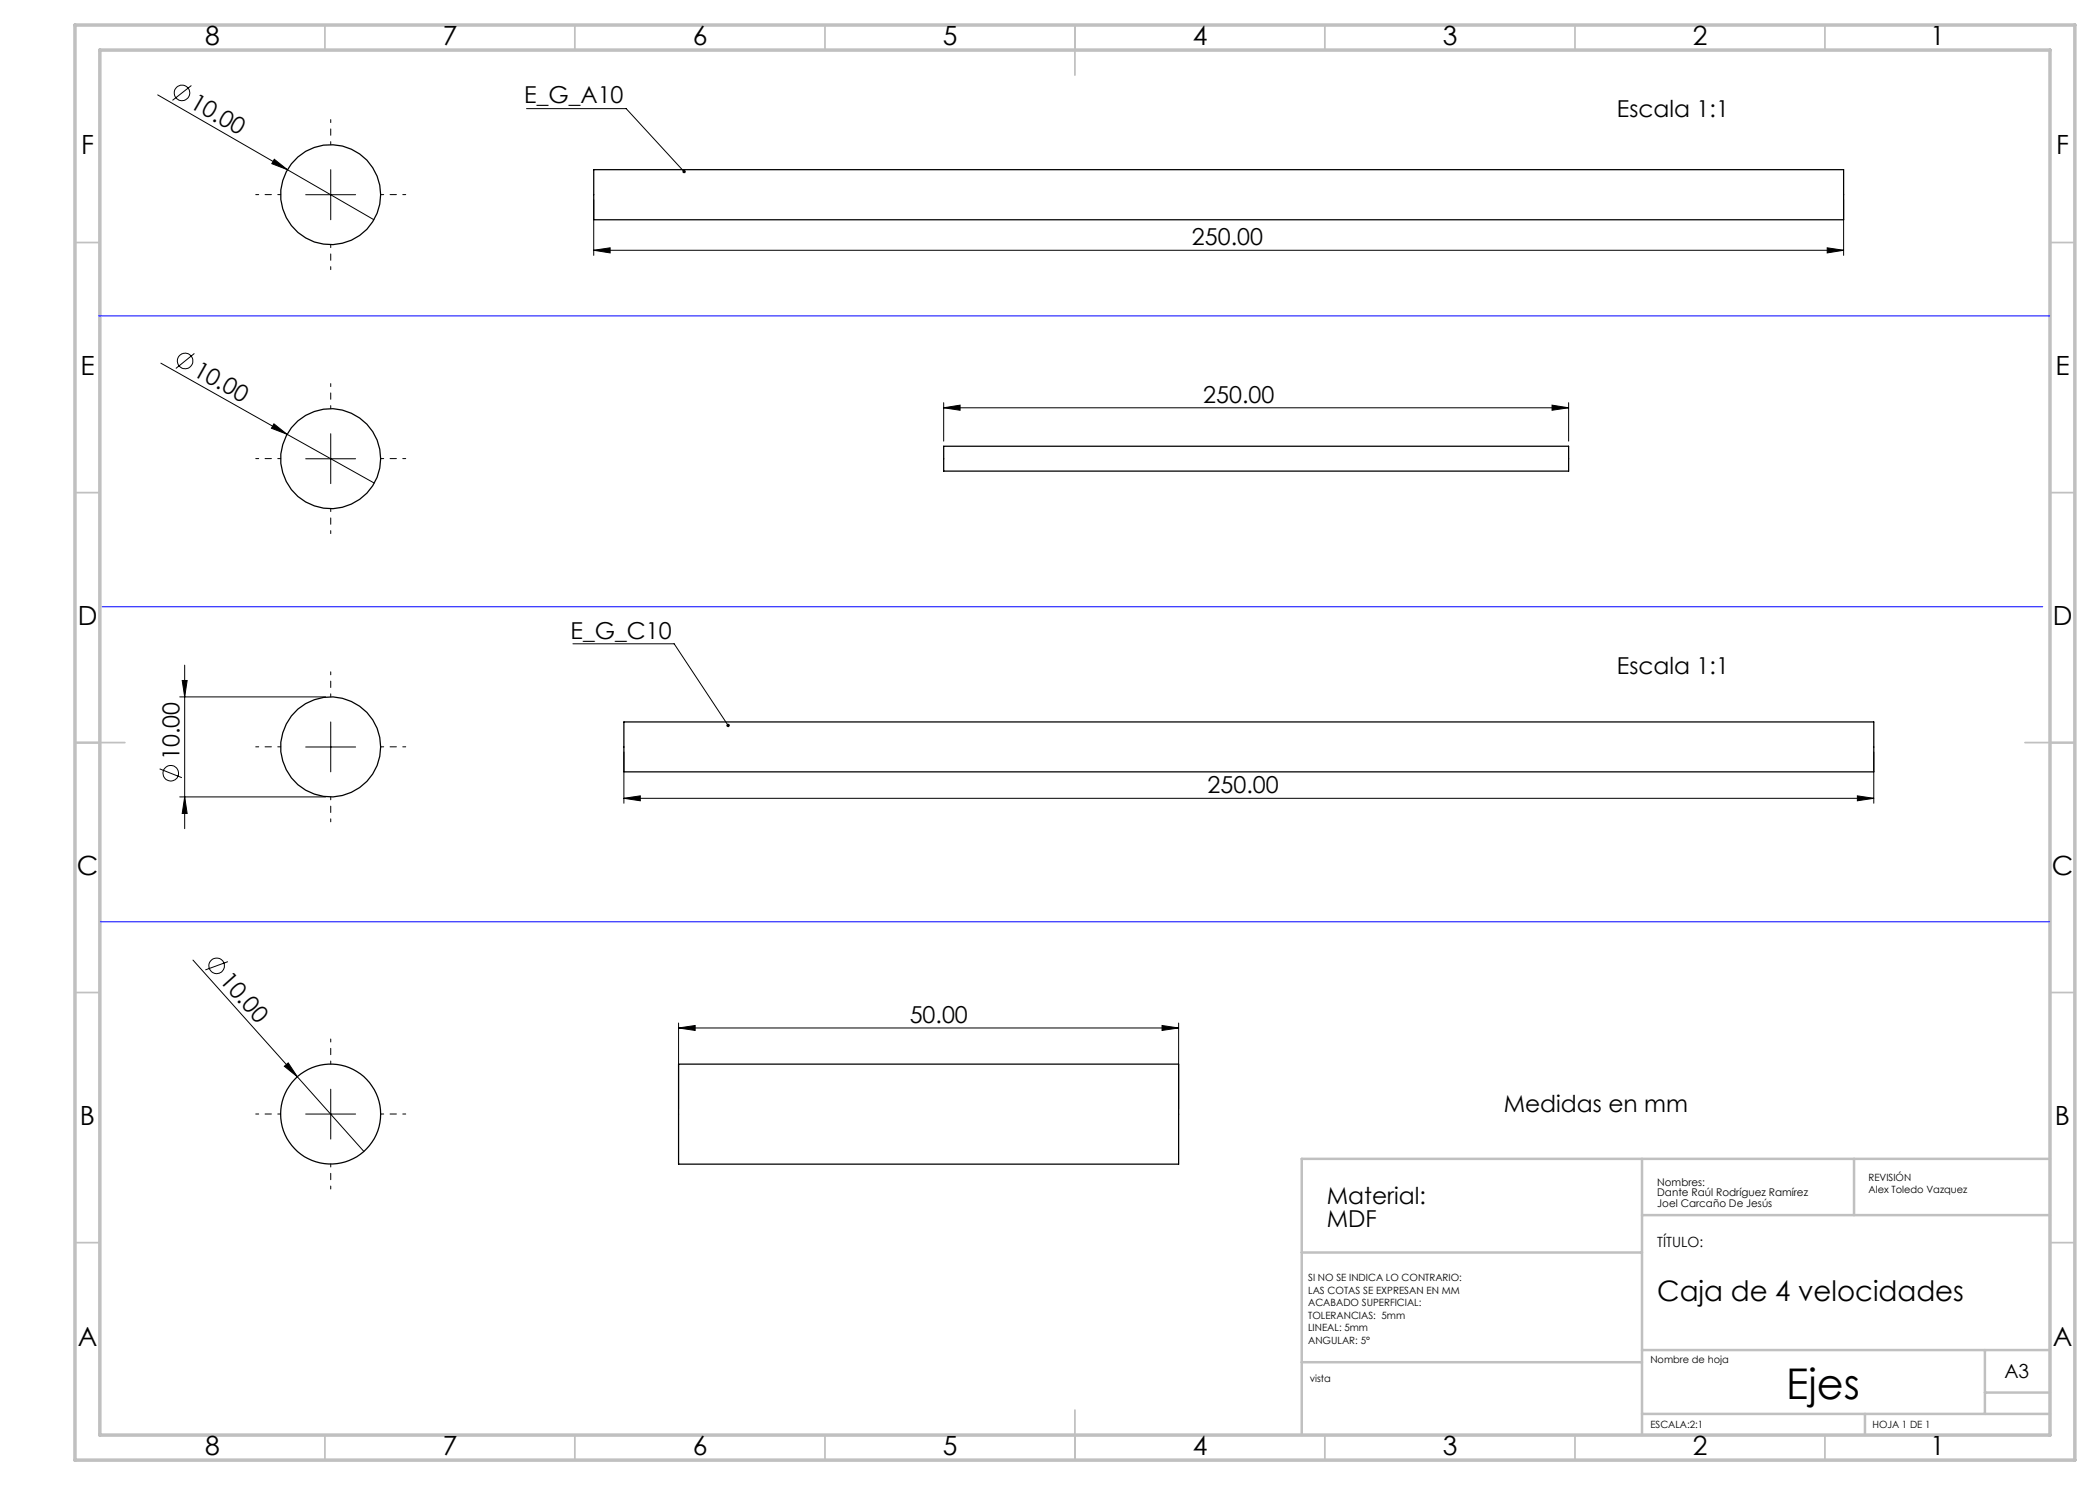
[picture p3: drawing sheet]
<svg xmlns="http://www.w3.org/2000/svg" width="420mm" height="297mm" viewBox="0 0 420 297" stroke-linecap="round" stroke-linejoin="round" font-family="sans-serif">
<g fill="none" stroke="#c0c0c0" stroke-width=".35">
<path d="M65 5v5M115 5v5M165 5v5M215 5v10M265 5v5M315 5v5M365 5v5M15 48.5h5M410 48.5h5M15 98.5h5M410 98.5h5M15 148.5h10"/>
<path d="M405 148.5h10M15 198.5h5M410 198.5h5M15 248.5h5M410 248.5h5M65 287v5M115 287v5M165 287v5M215 282v10M265 287v5M315 287v5M365 287v5"/>
</g>
<path d="M328.4 231.8v55.2M370.8 231.8v11.2M410 231.8h-149.6v55.2M260.4 250.5h68M328.4 243h81.6M260.4 272.4h68M328.4 270h81.6M397 270v12.8M397 278.5h13M328.4 282.8h81.6M373 282.8v4.2" fill="none" stroke="#c0c0c0" stroke-width=".5"/>
<path d="M15 5h400v287h-400zM20 10h390v277h-390z" fill="none" stroke="#c0c0c0" stroke-width=".7"/>
<g fill="none" stroke="#000" stroke-width=".2">
<path d="M31.5 19l43.3 25M38.3 17.1l-3.8 3M54.9 31.9l2.6 2-3.1-1.2zM61.1 38.9h10M66.1 33.9v10.1M105.3 21.7h19.9l11.6 12.6M118.7 39.9v11.2M368.7 39.9v11.2M118.7 50.1l3.3-.5v1zM118.7 50.1h250M365.4 49.6l3.3 .5-3.3 .5zM32.2 72.6l42.7 24"/>
<path d="M38.9 70.7l-3.7 3M54.8 84.8l2.6 2.1-3.1-1.2zM61.1 91.8h10M66.1 86.7v10M188.7 81.6l3.3-.6v1.1zM188.7 80.5v7.7M188.7 81.6h125M310.4 81l3.3 .6-3.3 .5zM313.7 80.5v7.7M35.9 139.4h29.2M36.4 136.1h1l-.5 3.3zM36.9 133v32.7"/>
<path d="M114.6 128.8h20.2l10.8 16.3M31.9 153.8l4.5 1.7M35.9 159.4h29.2M36.9 159.4l.5 3.3h-1zM61.1 149.4h10M66.1 144.4v10M124.8 159.7l3.3-.5v1zM124.8 150.4v10.3M124.8 159.7h250M371.5 159.2l3.3 .5-3.3 .5zM374.8 150.4v10.3M38.6 192l20.9 23.4"/>
<path d="M45.6 192.3l-4.5 1.7M56.9 213.3l.7-.7 1.9 2.8zM59.5 215.4l13.3 14.9M66.1 217.8v10M135.7 205.6l3.3-.5v1zM135.7 204.6v17.2M135.7 205.6h100M232.4 205.1l3.3 .5-3.3 .5zM235.7 204.6v17.2M61.1 222.8h10"/>
<circle cx="36.4" cy="18.6" r="1.55"/>
<circle cx="37" cy="72.2" r="1.56"/>
<circle cx="34.2" cy="154.7" r="1.56"/>
<circle cx="43.4" cy="193.2" r="1.56"/>
</g>
<g fill="none" stroke="#000" stroke-width=".2" stroke-dasharray="15.2 1.3 1.3 1.3" stroke-dashoffset="14.6">
<path d="M56.1 38.9h-5M66.1 28.9v-5M76.1 38.9h5M66.1 48.9v5M56.1 91.7h-5M66.1 81.7v-5M76.1 91.7h5M66.1 101.7v5M66.1 139.4v-5M56.1 149.4h-5M66.1 159.4v5M76.1 149.4h5"/>
<path d="M66.1 212.8v-5M56.1 222.8h-5M66.1 232.8v5M76.1 222.8h5"/>
</g>
<path d="M19.7 63.2h390.2M20.4 121.4h388.2M20.1 184.4h389.8" fill="none" stroke="#00f" stroke-width=".2"/>
<g fill="#000">
<path d="M54.9 31.9l2.6 2-3.1-1.2zM54.8 84.8l2.6 2.1-3.1-1.2zM56.9 213.3l.7-.7 1.9 2.8z"/>
<path d="M136.6 34.1a.35 .35 0 0 0 0 .5 .35 .35 0 0 0 .5 0l-.3-.3 .3 .3a.35 .35 0 0 0 0-.5 .35 .35 0 0 0-.5 0zM145.3 144.9a.33 .33 0 0 0 .1 .4 .33 .33 0 0 0 .4 .1l-.2-.3 .2 .3a.34 .34 0 0 0 .1-.6 .34 .34 0 0 0-.6 .1z"/>
<path d="M365.4 49.6l3.3 .5-3.3 .5zM118.7 50.1l3.3-.5v1zM371.5 159.2l3.3 .5-3.3 .5zM124.8 159.7l3.3-.5v1z"/>
<path d="M36.9 159.4l.5 3.3h-1zM36.4 136.1h1l-.5 3.3z"/>
<path d="M232.4 205.1l3.3 .5-3.3 .5zM135.7 205.6l3.3-.5v1zM310.4 81l3.3 .6-3.3 .5zM188.7 81.6l3.3-.6v1.1z"/>
</g>
<g fill="none" stroke="#000" stroke-width=".25">
<path d="M118.7 33.9h250v10.1h-250zM188.7 89.2h125v5h-125zM124.8 144.4h250v10h-250zM135.7 212.8h100v20h-100z"/>
<circle cx="66.1" cy="38.9" r="10"/>
<circle cx="66.1" cy="91.7" r="10"/>
<circle cx="66.1" cy="149.4" r="10"/>
<circle cx="66.1" cy="222.8" r="10"/>
</g>
<text font-size="8.5" x="357.3" y="279.7">Ejes</text>
<text font-size="5.6" x="331.5" y="260.1">Caja de 4 velocidades</text>
<g font-size="5.3">
<text x="41" y="9">8</text>
<text x="88.5" y="9">7</text>
<text x="138.5" y="9">6</text>
<text x="188.5" y="9">5</text>
<text x="238.5" y="9">4</text>
<text x="288.5" y="9">3</text>
<text x="338.5" y="9">2</text>
<text x="386" y="9">1</text>
<text x="16.2" y="30.7">F</text>
<text x="411.2" y="30.7">F</text>
<text x="16.1" y="75">E</text>
<text x="411.1" y="75">E</text>
<text x="15.5" y="125">D</text>
<text x="410.5" y="125">D</text>
<text x="15.4" y="175">C</text>
<text x="410.4" y="175">C</text>
<text x="16" y="225">B</text>
<text x="411" y="225">B</text>
<text x="15.5" y="269.2">A</text>
<text x="410.5" y="269.2">A</text>
<text x="41" y="291">8</text>
<text x="88.5" y="291">7</text>
<text x="138.5" y="291">6</text>
<text x="188.5" y="291">5</text>
<text x="238.5" y="291">4</text>
<text x="288.5" y="291">3</text>
<text x="338.5" y="291">2</text>
<text x="386" y="291">1</text>
</g>
<g font-size="4.7">
<text x="37.8" y="21.3" transform="rotate(30 37.8 21.3)">10.00</text>
<text x="104.9" y="20.7">E_G_A10</text>
<text x="323.4" y="23.4">Escala 1:1</text>
<text x="238.4" y="49">250.00</text>
<text x="38.4" y="74.9" transform="rotate(29 38.4 74.9)">10.00</text>
<text x="240.7" y="80.5">250.00</text>
<text x="114.1" y="127.7">E_G_C10</text>
<text x="323.4" y="134.9">Escala 1:1</text>
<text x="35.9" y="152.1" transform="rotate(-90 35.9 152.1)">10.00</text>
<text x="241.5" y="158.6">250.00</text>
<text x="43.8" y="196.2" transform="rotate(48 43.8 196.2)">10.00</text>
<text x="181.9" y="204.6">50.00</text>
<text x="300.7" y="222.4">Medidas en mm</text>
<text x="265.3" y="240.8">Material:</text>
<text x="265.3" y="245.3">MDF</text>
</g>
<text font-size="3.9" x="400.9" y="275.5">A3</text>
<text font-size="2.8" x="331.5" y="249.4">TÍTULO:</text>
<g font-size="2.1">
<text x="331.5" y="237.2">Nombres:</text>
<text x="331.5" y="239.3">Dante Raúl Rodríguez Ramírez</text>
<text x="331.5" y="241.4">Joel Carcaño De Jesús</text>
</g>
<g font-size="2">
<text x="373.7" y="236.1">REVISIÓN</text>
<text x="373.7" y="238.6">Alex Toledo Vazquez</text>
<text x="261.6" y="256.3">SI NO SE INDICA LO CONTRARIO:</text>
<text x="261.6" y="258.8">LAS COTAS SE EXPRESAN EN MM</text>
<text x="261.6" y="261.3">ACABADO SUPERFICIAL:</text>
<text x="261.6" y="263.8">TOLERANCIAS: 5mm</text>
<text x="261.6" y="266.3">LINEAL: 5mm</text>
<text x="261.6" y="268.8">ANGULAR: 5°</text>
<text x="330.1" y="272.5">Nombre de hoja</text>
<text x="262" y="276.4">vista</text>
<text x="330.1" y="285.6">ESCALA:2:1</text>
<text x="374.5" y="285.6">HOJA 1 DE 1</text>
</g>
</svg>
